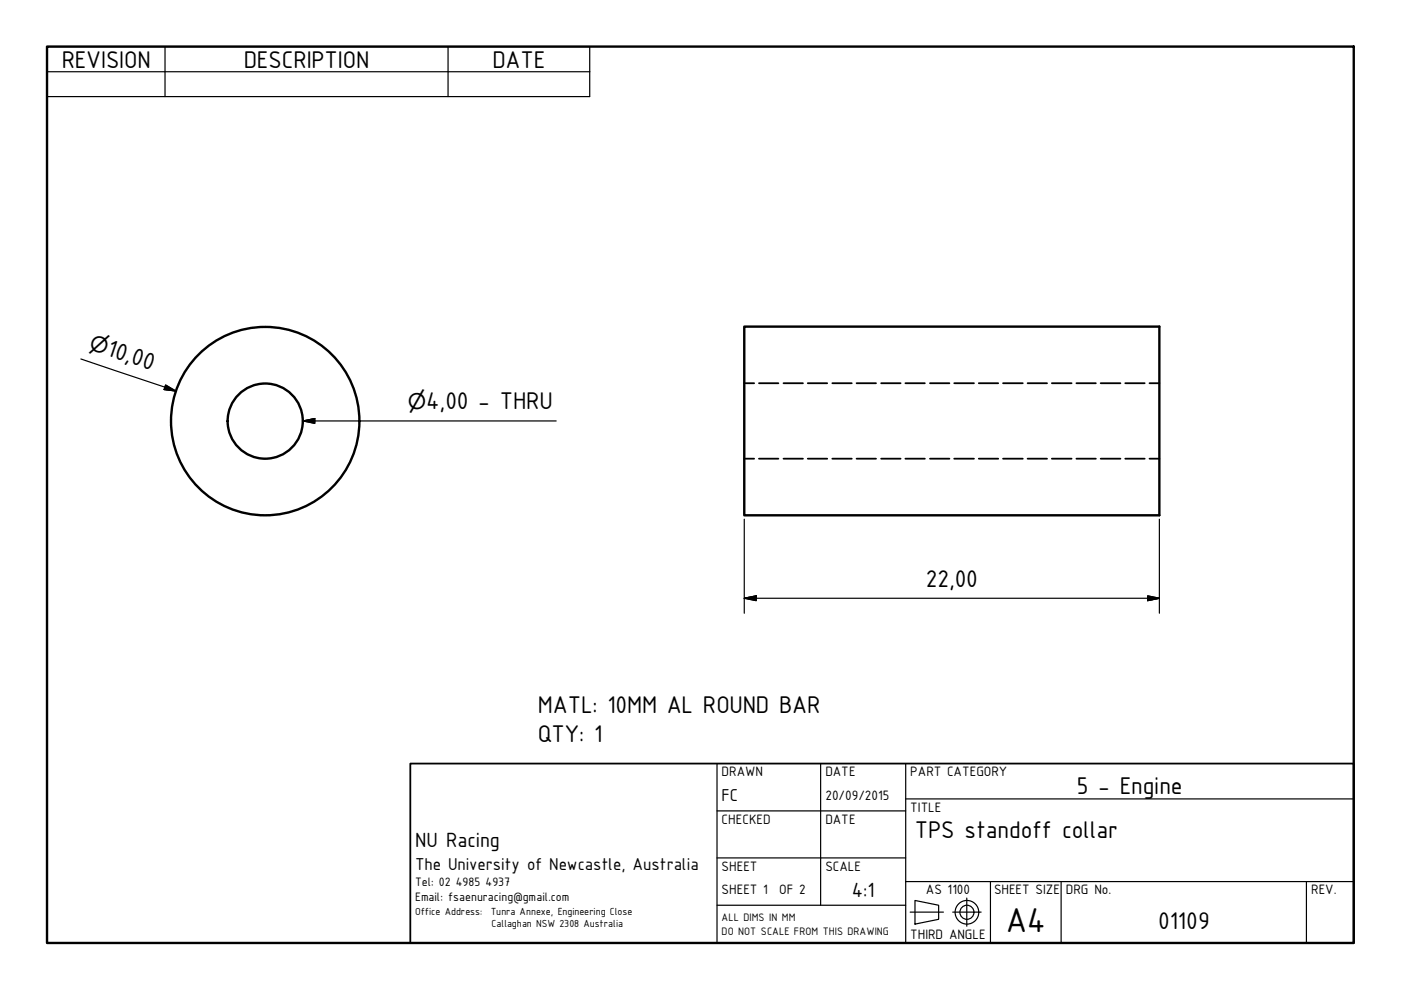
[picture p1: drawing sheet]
<svg xmlns="http://www.w3.org/2000/svg" width="297mm" height="210mm" viewBox="0 0 297 210" stroke-linecap="round" stroke-linejoin="round" font-family="sans-serif">
<!-- layer: Visible (ISO) -->
<g fill="none" stroke="#000" stroke-width=".51">
<path d="M157.8 69.3h88v40h-88zM76.2 89.3a20 20 0 0 0-29.4-17.6 20 20 0 0 0-1.6 34.3 20 20 0 0 0 30.9-14.9l.1-1.8"/>
<circle cx="56.2" cy="89.3" r="8"/>
</g>
<!-- layer: Hidden (ISO) -->
<g fill="none" stroke="#000" stroke-width=".38">
<path d="M157.8 97.3h2.1M157.8 81.3h2.1M160.9 97.3h4.1M160.9 81.3h4.1M166.1 97.3h4.1M166.1 81.3h4.1M171.3 97.3h4.1M171.3 81.3h4.1M176.5 97.3h4.1M176.5 81.3h4.1M181.6 97.3h4.1M181.6 81.3h4.1"/>
<path d="M186.8 97.3h4.1M186.8 81.3h4.1M192 97.3h4.1M192 81.3h4.1M197.2 97.3h4.1M197.2 81.3h4.1M202.3 97.3h4.2M202.3 81.3h4.2M207.5 97.3h4.1M207.5 81.3h4.1M212.7 97.3h4.2M212.7 81.3h4.2"/>
<path d="M217.9 97.3h4.1M217.9 81.3h4.1M223 97.3h4.2M223 81.3h4.2M228.2 97.3h4.1M228.2 81.3h4.1M233.4 97.3h4.2M233.4 81.3h4.2M238.6 97.3h4.1M238.6 81.3h4.1M243.7 97.3h2.1M243.7 81.3h2.1"/>
</g>
<!-- layer: Border (ISO) -->
<path d="M10 9.9h277v190h-277z" fill="none" stroke="#000" stroke-width=".51"/>
<!-- layer: Title (ISO) -->
<g fill="none" stroke="#000" stroke-width=".25">
<path d="M152 171.9h40M152 161.9v38M174 161.9v30M192 169.4h95M192 161.9v38M152 181.9h40M152 191.9h40M192 186.9h95M193 193.4h7M194 190.9l5 1v3l-5 1zM202 193.4h6M205 190.4v6"/>
<path d="M210 186.9v13M225 186.9v13M277 186.9v13"/>
<circle cx="205" cy="193.4" r="2.51"/>
<circle cx="205" cy="193.4" r="1.49"/>
</g>
<path d="M87 161.9h200v38h-200z" fill="none" stroke="#000" stroke-width=".38"/>
<!-- layer: Symbol (ISO) -->
<path d="M10 9.9h115v10.6h-115zM10 15.2h115M35 9.9v10.6M95 9.9v10.6M64.3 89.3l2.4-.6v1.1zM64.3 89.3h53.6" fill="none" stroke="#000" stroke-width=".25"/>
<path d="M64.3 89.3l2.4-.6zM64.3 89.3l2.4-.6v1.1z" fill="#000" stroke="#000" stroke-width=".25"/>
<!-- layer: Dimension (ISO) -->
<path d="M17.1 76.1l20.2 6.8M35.1 81.6l2.2 1.3-2.5-.3zM157.8 110.1v19.9M245.8 110.1v19.9M157.8 126.8l2.5-.5v1.1zM157.8 126.8h88M243.3 126.3l2.5 .5-2.5 .6z" fill="none" stroke="#000" stroke-width=".25"/>
<path d="M34.8 82.6l2.5 .3zM35.1 81.6l2.2 1.3-2.5-.3zM157.8 126.8l2.5-.5zM157.8 126.8l2.5-.5v1.1zM243.3 127.4l2.5-.6zM243.3 126.3l2.5 .5-2.5 .6z" fill="#000" stroke="#000" stroke-width=".25"/>
<text font-size="7.9" x="213.2" y="197.6">A4</text>
<g font-size="5.5">
<text x="13.1" y="14.3">REVISION</text>
<text x="51.7" y="14.3">DESCRIPTION</text>
<text x="104.4" y="14.3">DATE</text>
<text x="22.4" y="75.3" transform="rotate(19 22.4 75.3)">10,00</text>
<text x="90.4" y="86.8">4,00 - THRU</text>
<text x="196.3" y="124.6">22,00</text>
<text x="114" y="151.2">MATL: 10MM AL ROUND BAR</text>
<text x="114" y="157.4">QTY: 1</text>
<text x="228.3" y="168.3">5 - Engine</text>
<text x="194" y="177.6">TPS standoff collar</text>
<text x="245.6" y="196.9">01109</text>
</g>
<g font-size="4.7">
<text x="88" y="179.7">NU Racing</text>
<text x="180.6" y="190.2">4:1</text>
</g>
<g font-size="4.6">
<text x="18.7" y="74" transform="rotate(19 18.7 74)">⌀</text>
<text x="86.5" y="86.8">⌀</text>
</g>
<g font-size="3.9">
<text x="153" y="169.9">FC</text>
<text x="88" y="184.4">The University of Newcastle, Australia</text>
</g>
<g font-size="3.1">
<text x="153" y="164.6">DRAWN</text>
<text x="175" y="164.6">DATE</text>
<text x="193" y="164.6">PART CATEGORY</text>
<text x="175" y="169.6">20/09/2015</text>
<text x="193" y="172.2">TITLE</text>
<text x="153" y="174.7">CHECKED</text>
<text x="175" y="174.7">DATE</text>
<text x="153" y="184.6">SHEET</text>
<text x="175" y="184.6">SCALE</text>
<text x="153" y="189.6">SHEET 1</text>
<text x="165.2" y="189.6">OF 2</text>
<text x="196.3" y="189.6">AS 1100</text>
<text x="210.8" y="189.6">SHEET SIZE</text>
<text x="226" y="189.6">DRG No.</text>
<text x="278" y="189.6">REV.</text>
<text x="193" y="199.2">THIRD ANGLE</text>
</g>
<g font-size="2.8">
<text x="88" y="187.9">Tel: 02</text>
<text x="88" y="191.1">Email: fsaenuracing@gmail.com</text>
<text x="96.6" y="187.9">4985</text>
<text x="102.9" y="187.9">4937</text>
</g>
<g font-size="2.5">
<text x="153" y="195.3">ALL DIMS IN MM</text>
<text x="153" y="198.2">DO NOT SCALE FROM THIS DRAWING</text>
</g>
<g font-size="2.3">
<text x="88" y="193.9">Office Address:</text>
<text x="104.1" y="193.9">Tunra Annexe, Engineering Close</text>
<text x="104.2" y="196.6">Callaghan NSW 2308 Australia</text>
</g>
</svg>
